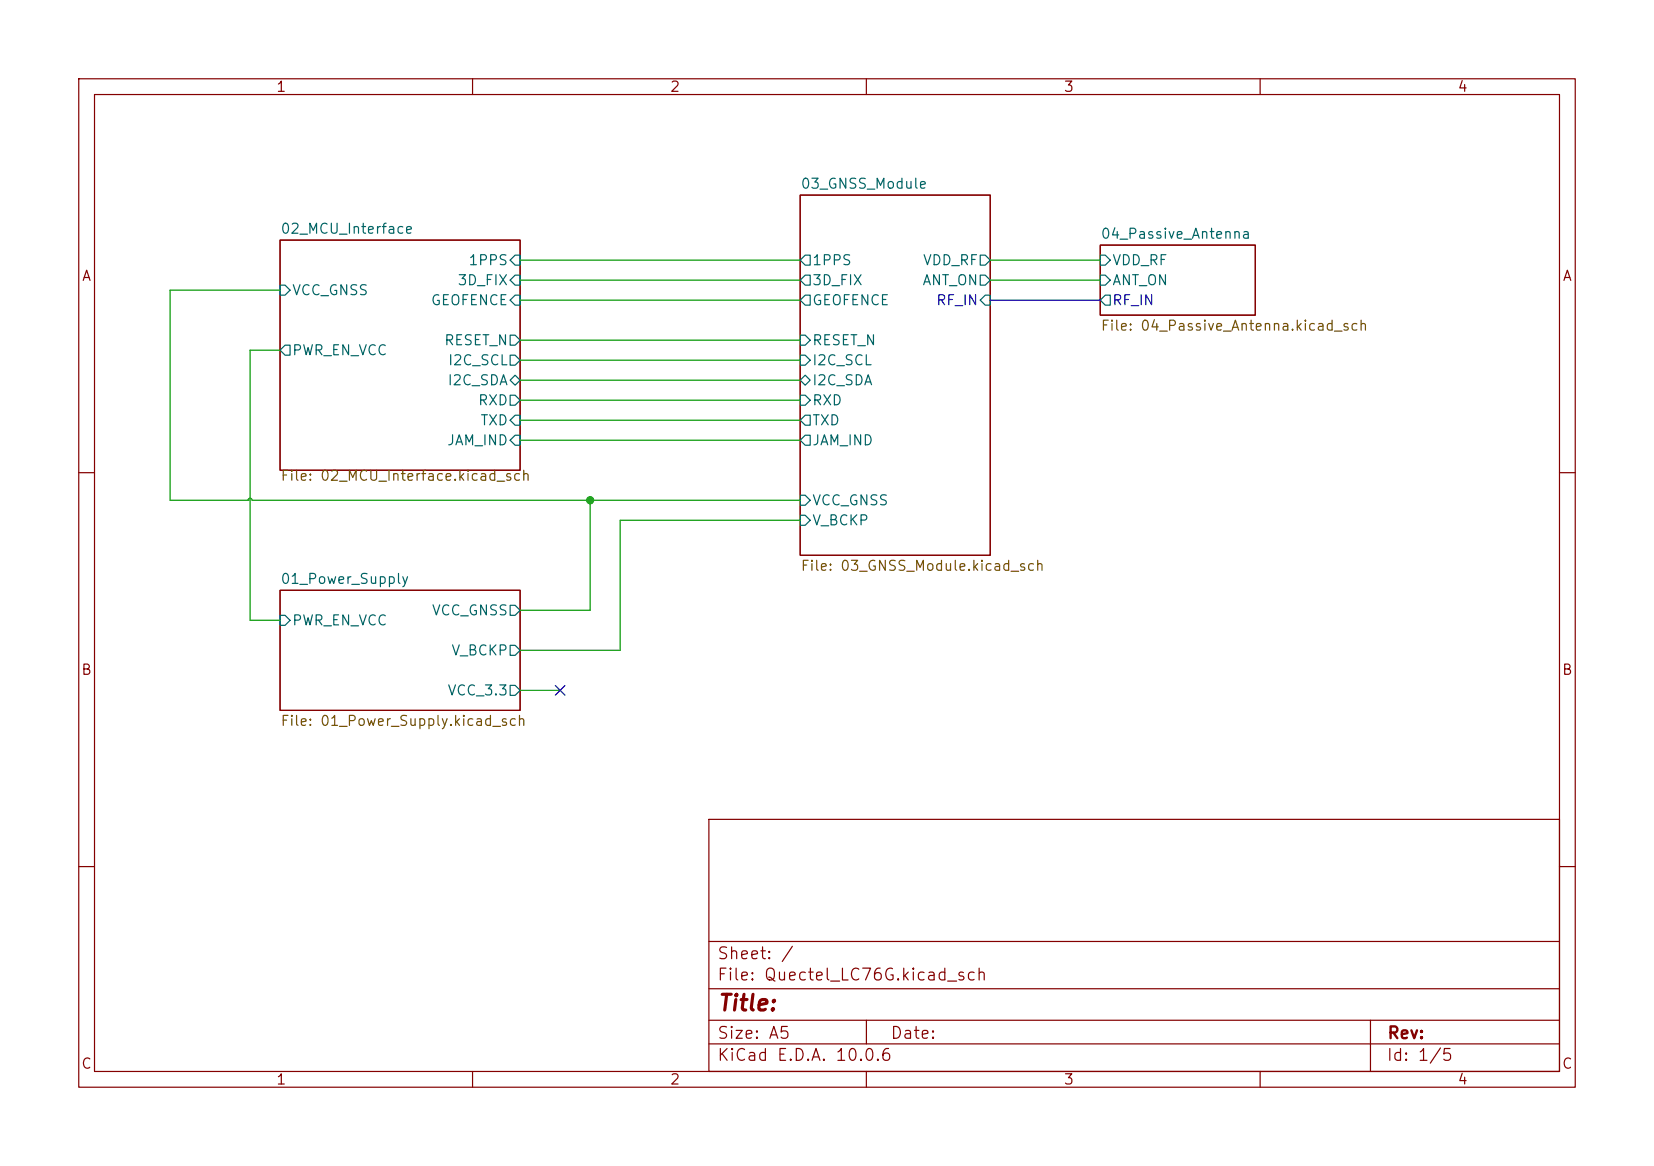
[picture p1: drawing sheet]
(kicad_sch
 (version 20260306)
 (generator "eeschema")
 (generator_version "10.0")
 (paper "A5")
 (lib_symbols)
 (junction
  (at 74.93 63.5)
  (diameter 0)
  (color 0 0 0 0))
 (no_connect
  (at 71.12 87.63))
 (wire
  (pts (xy 31.75 78.74) (xy 35.56 78.74))
  (stroke (width 0) (type default)))
 (wire
  (pts (xy 31.75 78.74) (xy 31.75 44.45))
  (stroke (width 0) (type default)))
 (wire
  (pts (xy 74.93 77.47) (xy 74.93 63.5))
  (stroke (width 0) (type default)))
 (wire
  (pts (xy 66.04 55.88) (xy 101.6 55.88))
  (stroke (width 0) (type default)))
 (wire
  (pts (xy 125.73 35.56) (xy 139.7 35.56))
  (stroke (width 0) (type default)))
 (wire
  (pts (xy 66.04 50.8) (xy 101.6 50.8))
  (stroke (width 0) (type default)))
 (wire
  (pts (xy 21.59 63.5) (xy 74.93 63.5))
  (stroke (width 0) (type default)))
 (wire
  (pts (xy 66.04 82.55) (xy 78.74 82.55))
  (stroke (width 0) (type default)))
 (wire
  (pts (xy 66.04 35.56) (xy 101.6 35.56))
  (stroke (width 0) (type default)))
 (wire
  (pts (xy 74.93 63.5) (xy 101.6 63.5))
  (stroke (width 0) (type default)))
 (wire
  (pts (xy 35.56 36.83) (xy 21.59 36.83))
  (stroke (width 0) (type default)))
 (wire
  (pts (xy 35.56 44.45) (xy 31.75 44.45))
  (stroke (width 0) (type default)))
 (wire
  (pts (xy 78.74 82.55) (xy 78.74 66.04))
  (stroke (width 0) (type default)))
 (wire
  (pts (xy 66.04 87.63) (xy 71.12 87.63))
  (stroke (width 0) (type default)))
 (wire
  (pts (xy 21.59 63.5) (xy 21.59 36.83))
  (stroke (width 0) (type default)))
 (wire
  (pts (xy 66.04 77.47) (xy 74.93 77.47))
  (stroke (width 0) (type default)))
 (wire
  (pts (xy 66.04 33.02) (xy 101.6 33.02))
  (stroke (width 0) (type default)))
 (wire
  (pts (xy 125.73 38.1) (xy 139.7 38.1))
  (stroke (width 0) (type default)))
 (wire
  (pts (xy 66.04 53.34) (xy 101.6 53.34))
  (stroke (width 0) (type default)))
 (wire
  (pts (xy 78.74 66.04) (xy 101.6 66.04))
  (stroke (width 0) (type default)))
 (wire
  (pts (xy 66.04 45.72) (xy 101.6 45.72))
  (stroke (width 0) (type default)))
 (wire
  (pts (xy 66.04 43.18) (xy 101.6 43.18))
  (stroke (width 0) (type default)))
 (wire
  (pts (xy 125.73 33.02) (xy 139.7 33.02))
  (stroke (width 0) (type default)))
 (wire
  (pts (xy 66.04 48.26) (xy 101.6 48.26))
  (stroke (width 0) (type default)))
 (wire
  (pts (xy 66.04 38.1) (xy 101.6 38.1))
  (stroke (width 0) (type default)))
 (sheet
  (at 101.6 24.765)
  (size 24.13 45.72)
  (exclude_from_sim no)
  (in_bom yes)
  (on_board yes)
  (dnp no)
  (fields_autoplaced yes)
  (stroke (width 0.1524) (type solid))
  (fill (color 0 0 0 0))
  (property "Sheetname" "03_GNSS_Module" (at 101.6 24.0534 0) (show_name no) (do_not_autoplace no) (effects (font (size 1.27 1.27)) (justify left bottom)))
  (property "Sheetfile" "03_GNSS_Module.kicad_sch" (at 101.6 71.0696 0) (show_name no) (do_not_autoplace no) (effects (font (size 1.27 1.27)) (justify left top)))
  (pin "1PPS" output (at 101.6 33.02 180) (effects (font (size 1.27 1.27)) (justify left)))
  (pin "3D_FIX" output (at 101.6 35.56 180) (effects (font (size 1.27 1.27)) (justify left)))
  (pin "VDD_RF" output (at 125.73 33.02 0) (effects (font (size 1.27 1.27)) (justify right)))
  (pin "ANT_ON" output (at 125.73 35.56 0) (effects (font (size 1.27 1.27)) (justify right)))
  (pin "GEOFENCE" output (at 101.6 38.1 180) (effects (font (size 1.27 1.27)) (justify left)))
  (pin "I2C_SCL" input (at 101.6 45.72 180) (effects (font (size 1.27 1.27)) (justify left)))
  (pin "I2C_SDA" bidirectional (at 101.6 48.26 180) (effects (font (size 1.27 1.27)) (justify left)))
  (pin "JAM_IND" output (at 101.6 55.88 180) (effects (font (size 1.27 1.27)) (justify left)))
  (pin "RESET_N" input (at 101.6 43.18 180) (effects (font (size 1.27 1.27)) (justify left)))
  (pin "RF_IN" input (at 125.73 38.1 0) (effects (font (size 1.27 1.27)) (justify right)))
  (pin "RXD" input (at 101.6 50.8 180) (effects (font (size 1.27 1.27)) (justify left)))
  (pin "TXD" output (at 101.6 53.34 180) (effects (font (size 1.27 1.27)) (justify left)))
  (pin "VCC_GNSS" input (at 101.6 63.5 180) (effects (font (size 1.27 1.27)) (justify left)))
  (pin "V_BCKP" input (at 101.6 66.04 180) (effects (font (size 1.27 1.27)) (justify left))))
 (sheet
  (at 35.56 74.93)
  (size 30.48 15.24)
  (exclude_from_sim no)
  (in_bom yes)
  (on_board yes)
  (dnp no)
  (fields_autoplaced yes)
  (stroke (width 0.1524) (type solid))
  (fill (color 0 0 0 0))
  (property "Sheetname" "01_Power_Supply" (at 35.56 74.2184 0) (show_name no) (do_not_autoplace no) (effects (font (size 1.27 1.27)) (justify left bottom)))
  (property "Sheetfile" "01_Power_Supply.kicad_sch" (at 35.56 90.7546 0) (show_name no) (do_not_autoplace no) (effects (font (size 1.27 1.27)) (justify left top)))
  (pin "PWR_EN_VCC" input (at 35.56 78.74 180) (effects (font (size 1.27 1.27)) (justify left)))
  (pin "VCC_GNSS" output (at 66.04 77.47 0) (effects (font (size 1.27 1.27)) (justify right)))
  (pin "V_BCKP" output (at 66.04 82.55 0) (effects (font (size 1.27 1.27)) (justify right)))
  (pin "VCC_3.3" output (at 66.04 87.63 0) (effects (font (size 1.27 1.27)) (justify right))))
 (sheet
  (at 139.7 31.115)
  (size 19.685 8.89)
  (exclude_from_sim no)
  (in_bom yes)
  (on_board yes)
  (dnp no)
  (fields_autoplaced yes)
  (stroke (width 0.1524) (type solid))
  (fill (color 0 0 0 0))
  (property "Sheetname" "04_Passive_Antenna" (at 139.7 30.4034 0) (show_name no) (do_not_autoplace no) (effects (font (size 1.27 1.27)) (justify left bottom)))
  (property "Sheetfile" "04_Passive_Antenna.kicad_sch" (at 139.7 40.5896 0) (show_name no) (do_not_autoplace no) (effects (font (size 1.27 1.27)) (justify left top)))
  (pin "RF_IN" output (at 139.7 38.1 180) (effects (font (size 1.27 1.27)) (justify left)))
  (pin "VDD_RF" input (at 139.7 33.02 180) (effects (font (size 1.27 1.27)) (justify left)))
  (pin "ANT_ON" input (at 139.7 35.56 180) (effects (font (size 1.27 1.27)) (justify left))))
 (sheet
  (at 35.56 30.48)
  (size 30.48 29.21)
  (exclude_from_sim no)
  (in_bom yes)
  (on_board yes)
  (dnp no)
  (fields_autoplaced yes)
  (stroke (width 0.1524) (type solid))
  (fill (color 0 0 0 0))
  (property "Sheetname" "02_MCU_Interface" (at 35.56 29.7684 0) (show_name no) (do_not_autoplace no) (effects (font (size 1.27 1.27)) (justify left bottom)))
  (property "Sheetfile" "02_MCU_Interface.kicad_sch" (at 35.56 59.6396 0) (show_name no) (do_not_autoplace no) (effects (font (size 1.27 1.27)) (justify left top)))
  (pin "1PPS" input (at 66.04 33.02 0) (effects (font (size 1.27 1.27)) (justify right)))
  (pin "3D_FIX" input (at 66.04 35.56 0) (effects (font (size 1.27 1.27)) (justify right)))
  (pin "GEOFENCE" input (at 66.04 38.1 0) (effects (font (size 1.27 1.27)) (justify right)))
  (pin "RESET_N" output (at 66.04 43.18 0) (effects (font (size 1.27 1.27)) (justify right)))
  (pin "I2C_SCL" output (at 66.04 45.72 0) (effects (font (size 1.27 1.27)) (justify right)))
  (pin "I2C_SDA" bidirectional (at 66.04 48.26 0) (effects (font (size 1.27 1.27)) (justify right)))
  (pin "JAM_IND" input (at 66.04 55.88 0) (effects (font (size 1.27 1.27)) (justify right)))
  (pin "PWR_EN_VCC" output (at 35.56 44.45 180) (effects (font (size 1.27 1.27)) (justify left)))
  (pin "TXD" input (at 66.04 53.34 0) (effects (font (size 1.27 1.27)) (justify right)))
  (pin "RXD" output (at 66.04 50.8 0) (effects (font (size 1.27 1.27)) (justify right)))
  (pin "VCC_GNSS" input (at 35.56 36.83 180) (effects (font (size 1.27 1.27)) (justify left))))
 (sheet_instances
  (path ""
   (page "1")))
 (embedded_fonts no))
